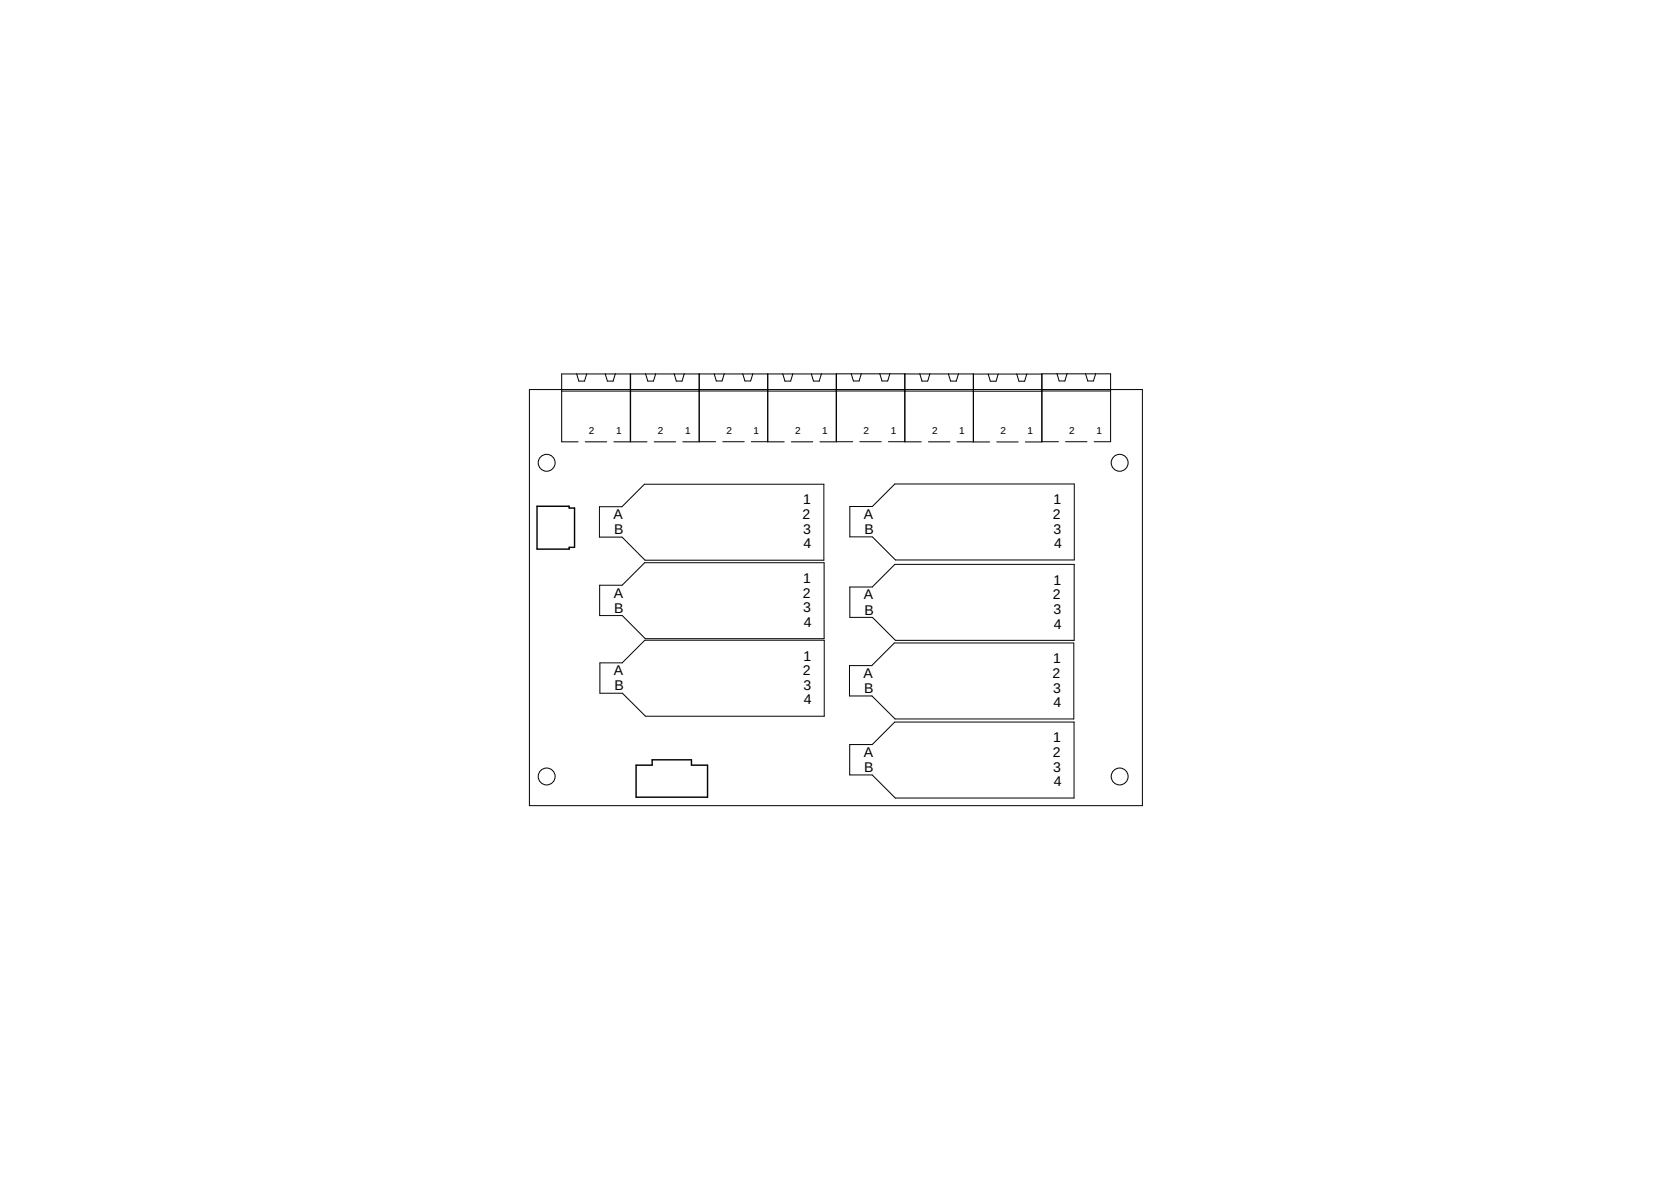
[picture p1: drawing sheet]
<svg xmlns="http://www.w3.org/2000/svg" width="297mm" height="210mm" viewBox="0 0 297 210" stroke-linecap="round" stroke-linejoin="round" font-family="sans-serif">
<g fill="none" stroke="#000" stroke-width=".18">
<path d="M94.1 69.2h109v74h-109zM99.8 69.5h12.2M102.5 66.5l.4 1.2h1l.4-1.2M102.8 78.5h-3v-12h12.2v12h-2.9M104 78.5h3.8M107.6 66.5l.4 1.2h1l.4-1.2M112.1 69.5h60.9M114.8 66.5l.3 1.2h1.1l.3-1.2M116.3 78.5h3.8M119.8 66.5l.4 1.2h1l.4-1.2M124.3 66.5v12M127 66.5l.3 1.2h1.1l.3-1.2"/>
<path d="M127.2 78.5h-5.8M128.5 78.5h3.8M132 66.5l.4 1.2h1l.4-1.2M133.6 78.5h5.8M136.5 66.5v12M139.1 66.5l.4 1.2h1l.4-1.2M140.7 78.5h3.8M144.2 66.5l.4 1.2h1l.4-1.2M148.7 66.5h-36.6v12h2.9M148.7 78.5v-12.1h12.1v12.1M151.3 66.4l.4 1.3h1l.4-1.3M151.6 78.5h-5.8"/>
<path d="M152.8 78.5h3.9M156.4 66.4l.4 1.3h1l.4-1.3M157.9 78.5h5.9M160.8 66.5h24.4v12h-2.9M163.5 66.5l.4 1.2h1l.4-1.2M165 78.5h3.8M168.6 66.5l.4 1.2h1l.4-1.2M173 66.5v12h2.9M173 69.5h12.2M173 66.5v12h-2.9M175.7 66.5l.3 1.3h1.1l.3-1.3M177.2 78.5h3.8"/>
<path d="M180.7 66.5l.4 1.3h1l.4-1.3M185.2 69.5h12.2M187.9 66.4l.4 1.3h1l.4-1.3M188.2 78.5h-3v-12.1h12.2v12.1h-2.9M189.4 78.5h3.8M193 66.4l.4 1.3h1l.4-1.3M106.6 90.1h4l4-4h31.9v13.5h-31.8l-4.1-4.1h-4zM155.1 95.4h-4v-5.4h4l4-4h31.9v13.5h-31.8l-4.1-4.1M106.6 104h4l4-4h31.9v13.5h-31.8l-4.1-4.1h-4zM110.6 117.8l4-4h31.9v13.5h-31.8l-4.1-4.1h-4v-5.4h4M155 118.3l4-4h31.9v13.5h-31.8l-4.1-4.1h-4v-5.4h4M155.1 104.3h-4v5.4h4"/>
<path d="M190.9 100.3v13.5h-31.7l-4.1-4.1M191 100.3h-31.9l-4 4M190.9 128.3v13.5h-31.7l-4.1-4M190.9 128.3h-31.9l-4 4h-4v5.4h4"/>
<circle cx="97.2" cy="82.3" r="1.5"/>
<circle cx="199" cy="82.3" r="1.5"/>
<circle cx="97.2" cy="138" r="1.5"/>
<circle cx="199" cy="138" r="1.5"/>
</g>
<path d="M95.5 90h5.7v.3h.9v7h-.9v.3h-5.7zM113.1 136h2.8v-1h7v1h2.9v5.7h-12.7z" fill="none" stroke="#000" stroke-width=".25"/>
<g font-size="2.5">
<text x="142.7" y="89.7">1</text>
<text x="187.3" y="89.6">1</text>
<text x="109.1" y="92.3">A</text>
<text x="109.2" y="95">B</text>
<text x="142.6" y="92.3">2</text>
<text x="142.7" y="94.9">3</text>
<text x="153.6" y="92.2">A</text>
<text x="153.7" y="94.9">B</text>
<text x="187.2" y="92.2">2</text>
<text x="187.3" y="94.8">3</text>
<text x="142.8" y="97.5">4</text>
<text x="187.4" y="97.4">4</text>
<text x="109.1" y="106.2">A</text>
<text x="142.7" y="106.2">2</text>
<text x="142.8" y="103.6">1</text>
<text x="153.6" y="106.5">A</text>
<text x="187.2" y="106.5">2</text>
<text x="187.3" y="103.9">1</text>
<text x="109.2" y="108.9">B</text>
<text x="142.8" y="108.8">3</text>
<text x="142.9" y="111.4">4</text>
<text x="153.7" y="109.2">B</text>
<text x="187.3" y="109.1">3</text>
<text x="187.4" y="111.7">4</text>
<text x="142.8" y="117.4">1</text>
<text x="187.2" y="117.9">1</text>
<text x="109.1" y="120">A</text>
<text x="109.2" y="122.7">B</text>
<text x="142.7" y="120">2</text>
<text x="142.8" y="122.6">3</text>
<text x="142.9" y="125.2">4</text>
<text x="153.5" y="120.5">A</text>
<text x="153.6" y="123.2">B</text>
<text x="187.1" y="120.5">2</text>
<text x="187.2" y="123.1">3</text>
<text x="187.3" y="125.7">4</text>
<text x="187.2" y="131.9">1</text>
<text x="153.5" y="134.5">A</text>
<text x="153.6" y="137.2">B</text>
<text x="187.1" y="134.5">2</text>
<text x="187.2" y="137.1">3</text>
<text x="187.3" y="139.7">4</text>
</g>
<g font-size="1.8">
<text x="104.7" y="77.1">2</text>
<text x="109.5" y="77.1">1</text>
<text x="117" y="77.1">2</text>
<text x="121.8" y="77.1">1</text>
<text x="129.1" y="77.1">2</text>
<text x="134" y="77.1">1</text>
<text x="141.3" y="77.1">2</text>
<text x="146.2" y="77.1">1</text>
<text x="153.5" y="77.1">2</text>
<text x="158.3" y="77.1">1</text>
<text x="165.7" y="77.1">2</text>
<text x="170.5" y="77.1">1</text>
<text x="177.9" y="77.1">2</text>
<text x="182.7" y="77.1">1</text>
<text x="190.1" y="77.1">2</text>
<text x="194.9" y="77.1">1</text>
</g>
</svg>
